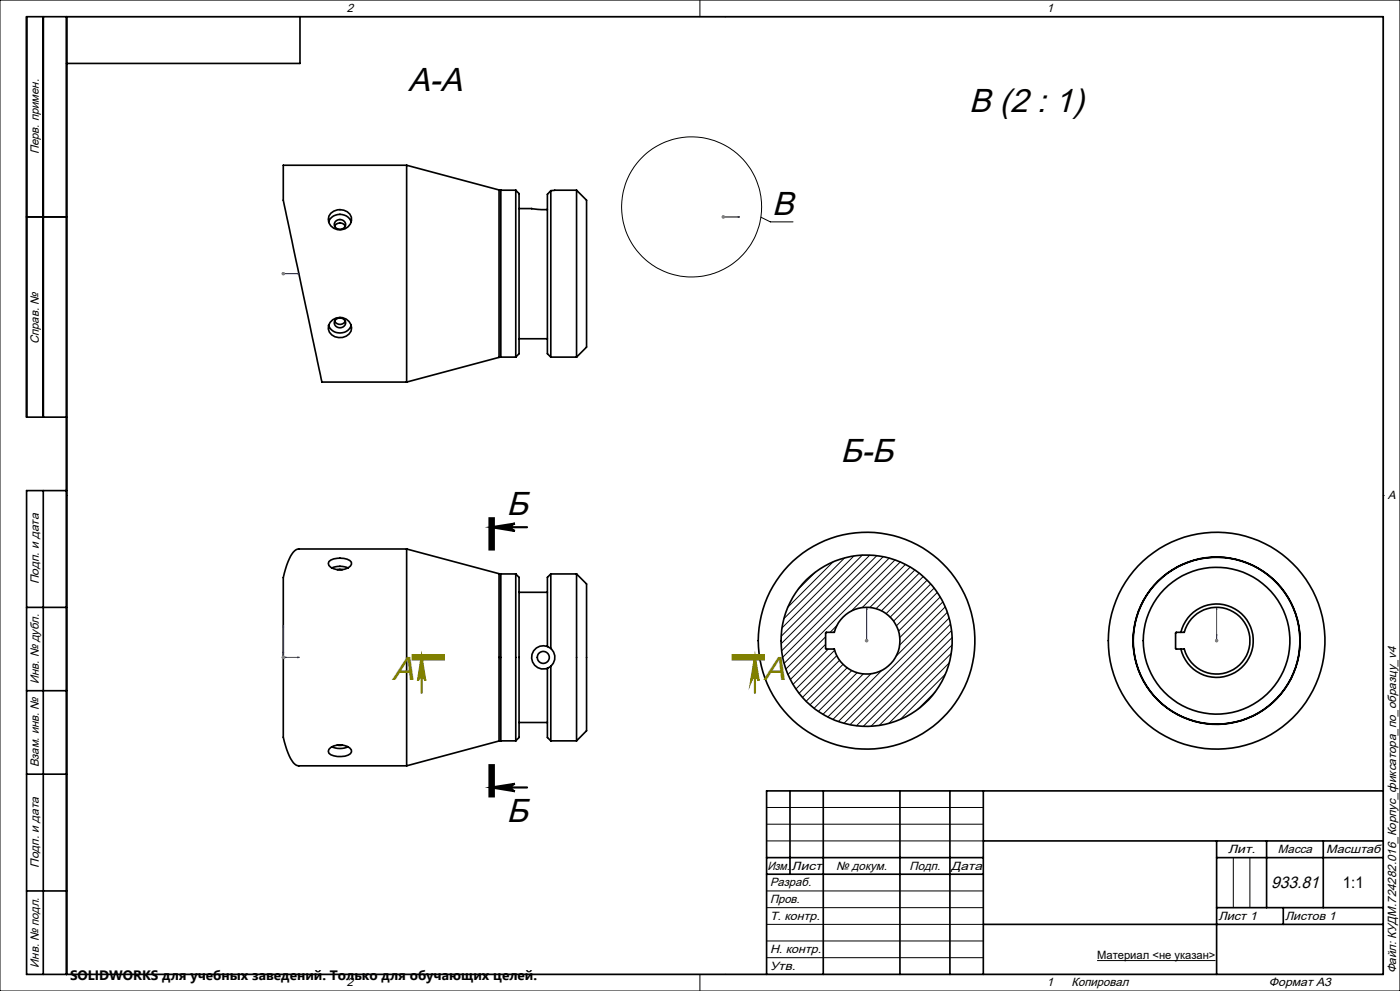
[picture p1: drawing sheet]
<svg xmlns="http://www.w3.org/2000/svg" width="420mm" height="297mm" viewBox="0 0 420 297" stroke-linecap="round" stroke-linejoin="round" font-family="sans-serif">
<g fill="none" stroke="#000" stroke-width=".5">
<path d="M13 5v120M20 5v287M90 5v14h-70M122 49.5v65M122 49.5h-37v4.2a37.9 37.9 0 0 0 1.4 12.9l10.2 47.9h25.4M122 49.5l27.7 7.4M149.7 56.9l.5 .1M149.7 56.9v50.2M150.2 57v50M150.2 57h4.5M154.7 57v50M154.7 57l1 1v48l-1 1"/>
<path d="M165.2 57.1l-1 1.1v47.8l1 1M165.2 57.1v49.9M166.4 57l-1.2 .1M166.4 57h6.6M173 57l3 3v44l-3 3M173 57v50M8 65h12M98.6 66.5a3.7 3.7 0 0 1 3.4-2.3 3.7 3.7 0 0 1 3.4 2.3M99.2 63.9a3.8 3.8 0 0 1 6.2 1.2 3.5 3.5 0 0 1-3.1 3.8 3.5 3.5 0 0 1-3.8-3.1l.2-1zM100.4 67.8a1.8 1.8 0 0 1 3.2 0M100.7 66.3a1.58 1.58 0 0 1 2.4-.2 1.58 1.58 0 0 1-.2 2.4 1.57 1.57 0 0 1-2.1-.1 1.57 1.57 0 0 1-.1-2.1zM155.7 62.5l8.5 .3"/>
<path d="M98.6 97.5a3.7 3.7 0 0 0 3.4 2.3 3.7 3.7 0 0 0 3.4-2.3M99.8 95.8a3.4 3.4 0 0 1 4-.2 3.4 3.4 0 0 1 1.5 3.7 3.7 3.7 0 0 1-3.6 1.9 3.7 3.7 0 0 1-3.2-2.6l.1-1 .4-1zM100.4 96.3a1.79 1.79 0 0 0 3.2 0M100.7 95.8a1.58 1.58 0 0 1 2.4-.2 1.58 1.58 0 0 1-.2 2.4 1.57 1.57 0 0 1-2.1-.1 1.57 1.57 0 0 1-.1-2.1zM149.7 107.1l-27.7 7.4M150.2 107l-.5 .1M150.2 107h4.5M155.7 101.5h8.5M165.2 107h7.8M20 125h-12v-120h407v287h-407v-145h12M13 147v145M98.7 168.3a5.7 5.7 0 0 1 6.7 .2 1.93 1.93 0 0 1-1.9 2.1 4.8 4.8 0 0 1-4.8-1.1l-.2-.6z"/>
<path d="M99.6 170.2a6.2 6.2 0 0 1 4.8 0M101.2 170.7h1.5M122 164.5v65M122 164.5h-32.3a3.7 3.7 0 0 0-2.9 3 18.7 18.7 0 0 0-1.8 10.2v38.6a17.7 17.7 0 0 0 3.4 12.7l1.3 .5h32.3M122 164.5l27.7 7.4M149.7 171.9l.5 .1M149.7 171.9v50.2M150.2 172v50M150.2 172h4.5M154.7 172l1 1v48l-1 1M154.7 172v50M155.7 177.5h8.5"/>
<path d="M165.2 172v22.3M165.2 172l-1 1v20.7M165.2 172h7.8M173 172v50M173 172l3 3v44l-3 3M8 182h12M164.2 193.7a3.5 3.5 0 0 0-4.7 3.3 3.5 3.5 0 0 0 4.7 3.3M164.2 193.7l1 .6M165.2 199.7v22.3M165.2 194.3a3.5 3.5 0 0 1 0 5.4M165.2 199.7l-1 .6M247.8 189.6l2.5-.1a10 10 0 0 1 15.4-5.7 10 10 0 0 1 0 16.4 10 10 0 0 1-15.4-5.7l-2.6-.1z"/>
<path d="M352.7 189.6l2.6-.1a10 10 0 0 1 15.4-5.7 10 10 0 0 1 0 16.4 10 10 0 0 1-15.4-5.7l-2.6-.1zM354.3 189.5a11 11 0 0 1 16.9-6.6 11 11 0 0 1 0 18.2 11 11 0 0 1-16.9-6.6M8 207h12M155.7 216.5h8.5M164.2 200.3v20.7l1 1M8 232h12M98.7 224.6a4.7 4.7 0 0 1 6.7 .2v.6a3.1 3.1 0 0 1-3 1.3 4.9 4.9 0 0 1-3.7-1l-.2-.5zM99.6 223.8a6.1 6.1 0 0 0 4.8 0M101.2 223.3h1.5M149.7 222.1l-27.7 7.4M150.2 222l-.5 .1M150.2 222h4.5"/>
<path d="M165.2 222h7.8M237 237v25M247 237v55M270 237v55M285 237v55M295 237v55M415 237h-185v55M230 257h65M295 252h120M365 252v40M365 257h50M380 252v20"/>
<path d="M397 252v20M8 267h12M230 262h65M295 277h120M365 272h50M385 272v5"/>
<circle cx="163" cy="197" r="1.8"/>
<circle cx="260" cy="192" r="25.7"/>
<circle cx="260" cy="192" r="32.5"/>
<circle cx="365" cy="192" r="25.1"/>
<circle cx="365" cy="192" r="22"/>
<circle cx="365" cy="192" r="25"/>
<circle cx="365" cy="192" r="32.5"/>
</g>
<g fill="none" stroke="#000" stroke-width=".3">
<path d="M0 0h420v297h-420zM20 5h395v287h-395zM210 0v5M217.5 5h.1M20 148.5h.1M415 148.5h.1M244.7 171.4l-5.3 5.3M249.9 168.4l-13.5 13.6M253.4 167.2l-18.2 18.2M256.2 166.6l-21.6 21.6M258.7 166.4l-24.3 24.3M260.9 166.4l-26.6 26.6"/>
<path d="M263 166.5l-28.5 28.5M265 166.8l-30.2 30.2M266.8 167.2l-31.6 31.6M268.5 167.8l-32.7 32.7M270.1 168.4l-14.7 14.7M271.6 169.2l-12.9 12.9M273.1 169.9l-12.2 12.2M274.5 170.8l-11.7 11.6M275.8 171.8l-11.4 11.3M277 172.8l-11.1 11.1M278.1 173.9l-11 11.1M279.2 175l-11.1 11.2"/>
<path d="M280.2 176.2l-11.3 11.4M281.2 177.5l-11.6 11.7M282 178.9l-12.1 12.2M247.7 190.8l-11.3 11.3M247.7 193.1l-10.6 10.6M248.5 194.5l-10.6 10.6M250.4 194.9l-11.6 11.6M251 196.5l-11.3 11.3M251.1 187.4l-2.1 2.1M251.9 197.9l-11.2 11.1M252.9 199.1l-11.1 11.1M282.9 180.4l-13 12.9"/>
<path d="M283.6 181.9l-14.7 14.7M284.2 183.5l-32.7 32.7M284.7 185.2l-31.5 31.6M284.8 198.6l-18.2 18.2M285.2 187l-30.2 30.2M285.4 195.8l-21.6 21.6M285.5 189l-28.6 28.5M285.6 193.3l-24.3 24.4M285.6 191.1l-26.6 26.6M254.1 200.1l-11.1 11.1M255.5 201l-11.3 11.3M257.1 201.6l-11.6 11.6"/>
<path d="M259 202l-12.1 12.1M261.3 201.9l-13 13M264.5 200.9l-14.6 14.7M280.6 207.4l-5.3 5.2M283.6 202.1l-13.5 13.5M230 242h65M230 247h65M230 252h65M370 257v15M375 257v15M230 267h65M230 272h65"/>
<path d="M230 277h65M210 292v5M217.5 292h.1M230 282h65M230 287h65"/>
</g>
<path d="M85 187.4v9.6h4.8M89.3 196.9l.5 .1-.5 .1z" fill="none" stroke="#00f" stroke-width=".3"/>
<path d="M89.3 196.9l.5 .1-.5 .1z" fill="#00f"/>
<path d="M85 187.4l.1 .4h-.2z" fill="none" stroke="#00f" stroke-width=".3"/>
<path d="M85 187.4l.1 .4h-.2z" fill="#00f"/>
<path d="M126.5 197l1.1 7a1.11 1.11 0 0 0-1.1-1 1.11 1.11 0 0 0-1.1 1z" fill="none" stroke="#808000" stroke-width=".65" stroke-linecap="butt"/>
<path d="M84.5 197h1M84.6 196.7l.7 .7M85 196.5v1M85.3 196.7l-.7 .7" fill="none" stroke="#808080" stroke-width=".3"/>
<path d="M126.5 197v10.6" fill="none" stroke="#808000" stroke-width=".65"/>
<path d="M126.5 197l1.1 7a1.11 1.11 0 0 0-1.1-1 1.11 1.11 0 0 0-1.1 1z" fill="#808000"/>
<path d="M226.5 197l1.1 7a1.13 1.13 0 0 0-1.1-1 1.13 1.13 0 0 0-1.1 1z" fill="none" stroke="#808000" stroke-width=".65" stroke-linecap="butt"/>
<path d="M226.5 197v10.6" fill="none" stroke="#808000" stroke-width=".65"/>
<path d="M226.5 197l1.1 7a1.13 1.13 0 0 0-1.1-1 1.13 1.13 0 0 0-1.1 1z" fill="#808000"/>
<path d="M146.8 155v10zM147.5 158l7-1.1a1.11 1.11 0 0 0-1.1 1.1 1.11 1.11 0 0 0 1.1 1.1zM147.5 155v10M148.1 155v10M146.8 229v10M147.5 236l7-1.1a1.11 1.11 0 0 0-1.1 1.1 1.11 1.11 0 0 0 1.1 1.1zM147.5 229v10M148.1 229v10" fill="none" stroke="#000" stroke-width=".65" stroke-linecap="butt"/>
<path d="M123.5 197h10M123.5 197.7h10M123.5 196.4h10M219.5 196.4h10zM219.5 197h10M219.5 197.7h10" fill="none" stroke="#808000" stroke-width=".65" stroke-linecap="butt"/>
<path d="M147.5 158h10.6M147.5 236h10.6" fill="none" stroke="#000" stroke-width=".65"/>
<path d="M147.5 158l7-1.1a1.11 1.11 0 0 0-1.1 1.1 1.11 1.11 0 0 0 1.1 1.1zM147.5 236l7-1.1a1.11 1.11 0 0 0-1.1 1.1 1.11 1.11 0 0 0 1.1 1.1z" fill="#000"/>
<path d="M85 195.1v1.9h.9M85.5 196.9l.4 .1-.4 .1z" fill="none" stroke="#00f" stroke-width=".3"/>
<path d="M85.5 196.9l.4 .1-.4 .1z" fill="#00f"/>
<path d="M85 195.1l.1 .5h-.2z" fill="none" stroke="#00f" stroke-width=".3"/>
<path d="M85 195.1l.1 .5h-.2z" fill="#00f"/>
<path d="M85 82h.1M85 82h4.8M89.8 82h-.5h.5" fill="none" stroke="#00f" stroke-width=".3"/>
<path d="M84.5 197h1M84.6 196.7l.7 .7M85 196.5v1M85.3 196.7l-.7 .7" fill="none" stroke="#808080" stroke-width=".3"/>
<path d="M89.3 82h.5z" fill="#00f"/>
<path d="M84.9 82h.2z" fill="none" stroke="#00f" stroke-width=".3"/>
<path d="M84.9 82h.2z" fill="#00f"/>
<path d="M85 82h.1M85 82h4.8M89.8 82h-.5h.5" fill="none" stroke="#00f" stroke-width=".3"/>
<path d="M84.5 82h1M84.6 81.7l.7 .7M85 81.5v1M85.3 81.7l-.7 .7" fill="none" stroke="#808080" stroke-width=".3"/>
<path d="M89.3 82h.5z" fill="#00f"/>
<path d="M84.9 82h.2z" fill="none" stroke="#00f" stroke-width=".3"/>
<path d="M84.9 82h.2z" fill="#00f"/>
<g fill="none" stroke="#000" stroke-width=".3">
<path d="M228.2 65.1l2.9 1.4h6.8"/>
<circle cx="207.5" cy="62" r="21"/>
</g>
<path d="M260 191.9v.3zM260 192h.1M260 182.3v9.7" fill="none" stroke="#00f" stroke-width=".3"/>
<path d="M84.5 82h1M84.6 81.7l.7 .7M85 81.5v1M85.3 81.7l-.7 .7" fill="none" stroke="#808080" stroke-width=".3"/>
<path d="M260 191.9v.3z" fill="#00f"/>
<path d="M260 182.3v.5v-.5" fill="none" stroke="#00f" stroke-width=".3"/>
<path d="M260 182.3v.5z" fill="#00f"/>
<path d="M260 191.9v.3zM260 192h.1M260 182.3v9.7" fill="none" stroke="#00f" stroke-width=".3"/>
<path d="M259.5 192h1M259.6 191.7l.7 .7M260 191.5v1M260.3 191.7l-.7 .7" fill="none" stroke="#808080" stroke-width=".3"/>
<path d="M260 191.9v.3z" fill="#00f"/>
<path d="M260 182.3v.5v-.5" fill="none" stroke="#00f" stroke-width=".3"/>
<path d="M260 182.3v.5z" fill="#00f"/>
<path d="M365 191.9v.3zM365 192h.1M365 182.3v9.7" fill="none" stroke="#00f" stroke-width=".3"/>
<path d="M259.5 192h1M259.6 191.7l.7 .7M260 191.5v1M260.3 191.7l-.7 .7" fill="none" stroke="#808080" stroke-width=".3"/>
<path d="M365 191.9v.3z" fill="#00f"/>
<path d="M365 182.3v.5v-.5" fill="none" stroke="#00f" stroke-width=".3"/>
<path d="M365 182.3v.5z" fill="#00f"/>
<path d="M365 191.9v.3zM365 192h.1M365 190.1v1.9" fill="none" stroke="#00f" stroke-width=".3"/>
<path d="M364.5 192h1M364.6 191.7l.7 .7M365 191.5v1M365.3 191.7l-.7 .7" fill="none" stroke="#808080" stroke-width=".3"/>
<path d="M365 191.9v.3z" fill="#00f"/>
<path d="M365 190.1v.5v-.5" fill="none" stroke="#00f" stroke-width=".3"/>
<path d="M365 190.1v.5z" fill="#00f"/>
<path d="M217 65h.1M217 65h4.8M221.8 65h-.5h.5" fill="none" stroke="#00f" stroke-width=".3"/>
<path d="M364.5 192h1M364.6 191.7l.7 .7M365 191.5v1M365.3 191.7l-.7 .7" fill="none" stroke="#808080" stroke-width=".3"/>
<path d="M221.3 65h.5z" fill="#00f"/>
<path d="M216.9 65h.2z" fill="none" stroke="#00f" stroke-width=".3"/>
<path d="M216.9 65h.2z" fill="#00f"/>
<path d="M217 65h.1M217 65h4.8M221.8 65h-.5h.5" fill="none" stroke="#00f" stroke-width=".3"/>
<path d="M216.5 65h1M216.6 64.7l.7 .7M217 64.5v1M217.3 64.7l-.7 .7" fill="none" stroke="#808080" stroke-width=".3"/>
<path d="M221.3 65h.5z" fill="#00f"/>
<path d="M216.9 65h.2z" fill="none" stroke="#00f" stroke-width=".3"/>
<path d="M216.9 65h.2z" fill="#00f"/>
<path d="M329.1 287.9h35.6" fill="none" stroke="#000" stroke-width=".3"/>
<path d="M216.5 65h1M216.6 64.7l.7 .7M217 64.5v1M217.3 64.7l-.7 .7" fill="none" stroke="#808080" stroke-width=".3"/>
<g font-size="10">
<text x="122.5" y="27.1">А-А</text>
<text x="290.8" y="33.7">В (2 : 1)</text>
<text x="231.6" y="64.4">В</text>
<text x="252.1" y="138.5">Б-Б</text>
<text x="151.9" y="154.3">Б</text>
<text x="151.9" y="246.4">Б</text>
</g>
<g font-size="10" fill="#808000">
<text x="117.6" y="203.9">А</text>
<text x="229" y="203.9">А</text>
</g>
<text font-size="5" x="381.3" y="266">933.81</text>
<text font-size="4.8" x="402.9" y="266">1:1</text>
<text font-size="4.1" x="21" y="293.7">SOLIDWORKS для учебных заведений. Только для обучающих целей.</text>
<g font-size="3.6">
<text x="104" y="3.6">2</text>
<text x="314" y="3.6">1</text>
<text x="11.6" y="46.3" transform="rotate(-90 11.6 46.3)">Перв. примен.</text>
<text x="11.6" y="103.2" transform="rotate(-90 11.6 103.2)">Справ. №</text>
<text x="416.4" y="149.6">A</text>
<text x="11.6" y="175.1" transform="rotate(-90 11.6 175.1)">Подп. и дата</text>
<text x="11.6" y="205" transform="rotate(-90 11.6 205)">Инв. № дубл.</text>
<text x="11.6" y="230" transform="rotate(-90 11.6 230)">Взам. инв. №</text>
<text x="368.4" y="255.6">Лит.</text>
<text x="383.4" y="255.6">Масса</text>
<text x="397.8" y="255.6">Масштаб</text>
<text x="11.6" y="260.1" transform="rotate(-90 11.6 260.1)">Подп. и дата</text>
<text x="230.2" y="260.6">Изм.</text>
<text x="237.5" y="260.6">Лист</text>
<text x="250.9" y="260.6">№ докум.</text>
<text x="272.9" y="260.6">Подп.</text>
<text x="285.4" y="260.6">Дата</text>
<text x="231" y="265.6">Разраб.</text>
<text x="231" y="275.6">Т. контр.</text>
<text x="231" y="270.6">Пров.</text>
<text x="365.5" y="275.6">Лист 1</text>
<text x="385.5" y="275.6">Листов 1</text>
<text x="231" y="285.6">Н. контр.</text>
<text x="11.6" y="290" transform="rotate(-90 11.6 290)">Инв. № подл.</text>
<text x="231" y="290.6">Утв.</text>
<text x="418.9" y="291.8" transform="rotate(-90 418.9 291.8)">Файл: КУДМ.724282.016_Корпус_фиксатора_по_образцу_v4</text>
<text x="104" y="295.6">2</text>
<text x="314" y="295.6">1</text>
<text x="321.5" y="295.6">Копировал</text>
<text x="380.7" y="295.6">Формат А3</text>
</g>
<text font-size="3.4" x="329.1" y="287.5">Материал &lt;не указан&gt;</text>
</svg>
